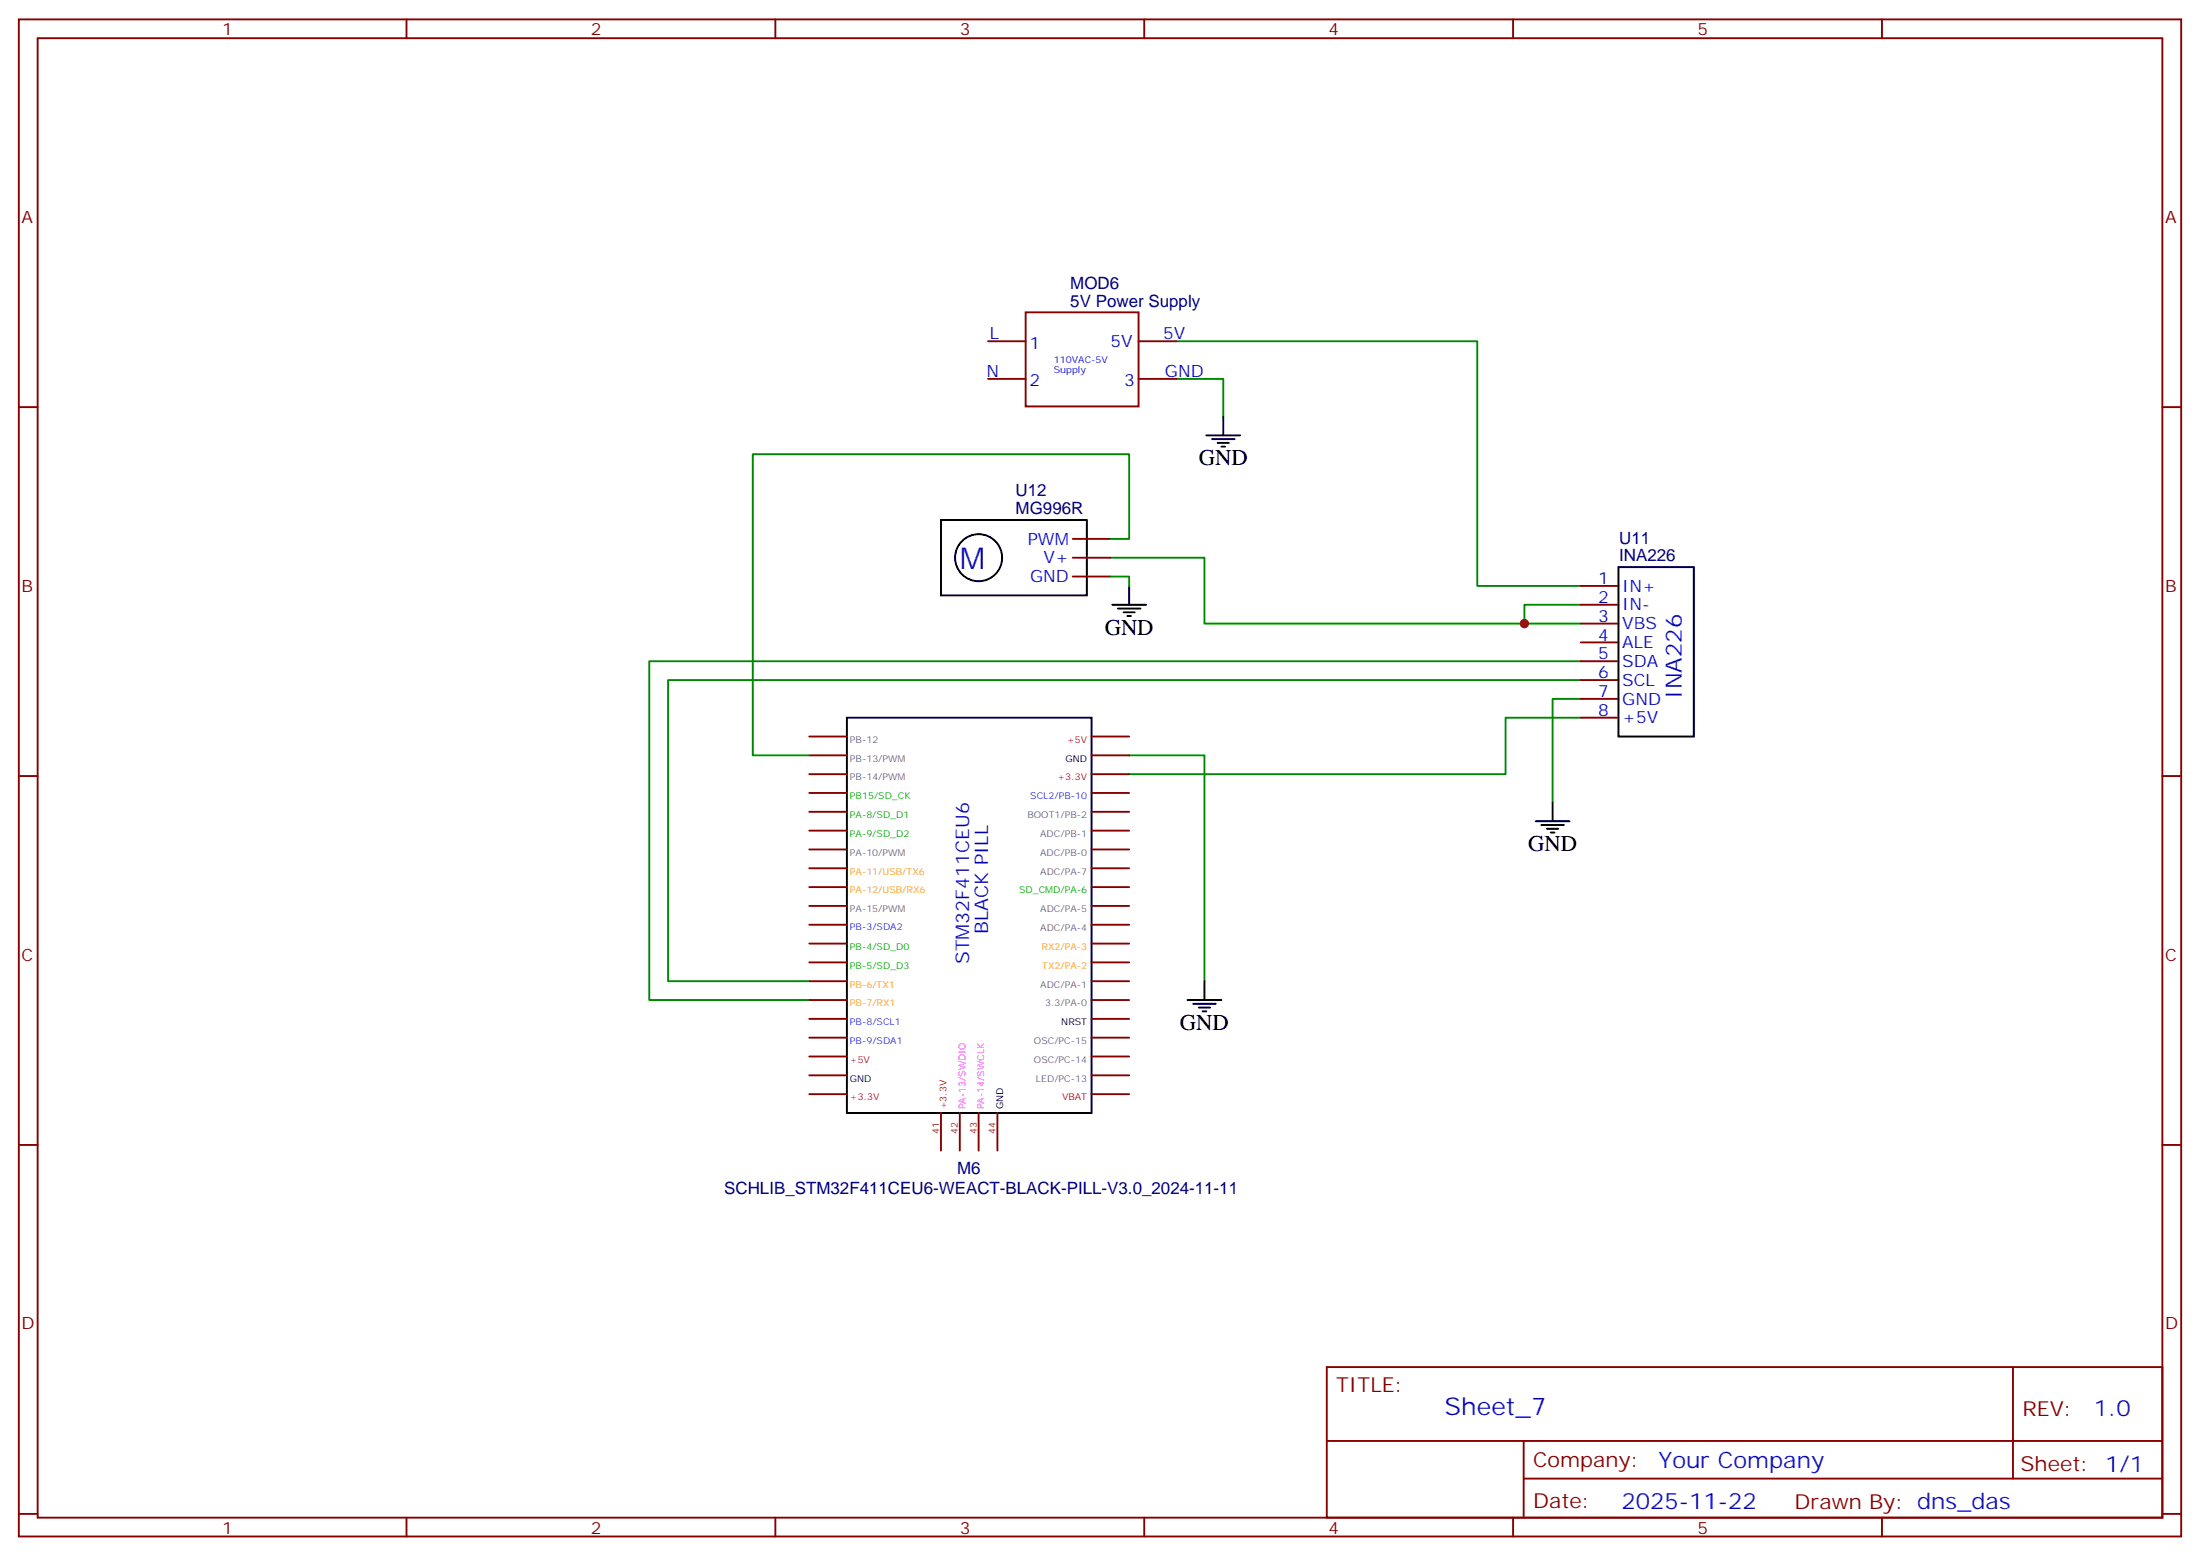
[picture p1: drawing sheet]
<svg xmlns="http://www.w3.org/2000/svg" width="412mm" height="292mm" viewBox="0 0 412 292" stroke-linecap="round" stroke-linejoin="round" font-family="sans-serif">
<g fill="none" stroke="#870000" stroke-width=".35">
<path d="M3.5 3.6h405.4v284.4h-405.4zM7.1 7.2h398.2v277.2h-398.2zM76.2 3.6v3.6M145.3 3.6v3.6M214.5 3.6v3.6M283.6 3.6v3.6M352.8 3.6v3.6M192.3 58.5h21.1v17.7h-21.1zM3.5 76.3h3.6M185.2 64h7.1M185.2 71h7.1M213.4 64h7.1"/>
<path d="M213.4 71h7.1M405.3 76.3h3.6M201.1 108.1h7M201.1 104.5h7M201.1 101h7M296.3 109.8h7.1M296.3 113.3h7.1M296.3 116.9h7.1M151.7 138h7M204.6 138h7.1M296.3 120.4h7.1M296.3 123.9h7.1"/>
<path d="M296.3 127.5h7.1M296.3 131h7.1M296.3 134.5h7.1M3.5 145.5h3.6M151.7 159.2h7M151.7 155.7h7M151.7 152.2h7M151.7 148.6h7M151.7 145.1h7M151.7 141.6h7M204.6 159.2h7.1M204.6 155.7h7.1"/>
<path d="M204.6 152.2h7.1M204.6 148.6h7.1M204.6 145.1h7.1M204.6 141.6h7.1M405.3 145.5h3.6M151.7 176.8h7M151.7 173.3h7M151.7 169.8h7M151.7 166.3h7M151.7 162.7h7M204.6 176.8h7.1M204.6 173.3h7.1"/>
<path d="M204.6 169.8h7.1M204.6 166.3h7.1M204.6 162.7h7.1M151.7 198h7M151.7 194.5h7M151.7 191h7M151.7 187.4h7M151.7 183.9h7M151.7 180.4h7M204.6 198h7.1M204.6 194.5h7.1M204.6 191h7.1"/>
<path d="M204.6 187.4h7.1M204.6 183.9h7.1M204.6 180.4h7.1M3.5 214.6h3.6M151.7 205.1h7M151.7 201.5h7M176.4 208.6v7.1M179.9 208.6v7.1M183.4 208.6v7.1M187 208.6v7.1M204.6 205.1h7.1M204.6 201.5h7.1"/>
<path d="M405.3 214.6h3.6M248.7 256.2h156.6v28.2h-156.6zM377.3 256.2v20.9M248.7 270.1h156.5M285.6 277.1h119.6M285.6 270.1v14.1M3.5 283.7h3.6M76.2 284.4v3.6M145.3 284.4v3.6M214.5 284.4v3.6M283.6 284.4v3.6M352.8 284.4v3.6"/>
<path d="M405.3 283.7h3.6"/>
</g>
<path d="M220.5 64h56.4v45.8h19.4M220.5 71h8.8v7.1M208.1 104.5h17.7v12.4h60M208.1 108.1h3.6v1.7M208.1 101h3.6v-15.9h-70.6v56.5h10.6M296.3 113.3h-10.5v3.6h10.5M296.3 123.9h-174.6v63.5h30M296.3 127.5h-171.1v56.4h26.5M296.3 131h-5.3v19.4M296.3 134.5h-14.1v10.6h-70.5M211.7 141.6h14.1v42.3" fill="none" stroke="#008700" stroke-width=".35"/>
<g fill="none" stroke="#000" stroke-width=".35">
<path d="M229.3 78.1v3.5M176.4 97.5h27.3v14.1h-27.3zM226.1 81.6h6.4M227.2 82.3h4.2M228.2 83h2.2M229 83.7h.7M208.5 113.3h6.3M209.5 114.1h4.3M210.6 114.8h2.1M211.3 115.5h.7M211.7 109.8v3.5M303.4 106.3h14.1v31.7h-14.1z"/>
<path d="M158.7 134.5h45.9v74.1h-45.9zM287.9 153.9h6.3M288.9 154.6h4.3M290 155.3h2.1M290.7 156h.7M291 150.4v3.5M222.6 187.4h6.4M223.7 188.1h4.2M224.7 188.8h2.1M225.4 189.5h.7M225.8 183.9v3.5"/>
<circle cx="183.4" cy="104.5" r="4.4"/>
</g>
<circle cx="285.8" cy="116.9" r=".88" fill="#c00"/>
<text font-size="5.6" fill="#00f" x="179.9" y="106.7">M</text>
<text font-size="4.6" fill="#00f" x="270.8" y="265.3">Sheet_7</text>
<g font-size="4.2">
<text x="224.7" y="87.2">GND</text>
<text x="207.1" y="119">GND</text>
<text x="286.5" y="159.6">GND</text>
<text x="221.2" y="193.1">GND</text>
</g>
<g font-size="4.2" fill="#00f">
<text x="315.3" y="131" transform="rotate(-90 315.3 131)">INA226</text>
<text x="392.5" y="265.5">1.0</text>
<text x="310.9" y="275">Your Company</text>
<text x="304" y="282.9">2025-11-22</text>
</g>
<g font-size="3.9" fill="#800">
<text x="250.5" y="260.8">TITLE:</text>
<text x="379.1" y="265.5">REV:</text>
<text x="287.4" y="275">Company:</text>
<text x="378.7" y="275.6">Sheet: 1/1</text>
<text x="287.4" y="282.7">Date:</text>
<text x="336.4" y="282.8">Drawn By: dns_das</text>
</g>
<g font-size="3.5" fill="#00f">
<text x="185.2" y="175.1" transform="rotate(-90 185.2 175.1)">BLACK PILL</text>
<text x="181.7" y="180.7" transform="rotate(-90 181.7 180.7)">STM32F411CEU6</text>
</g>
<g font-size="3.2" fill="#800">
<text x="41.6" y="6.6">1</text>
<text x="110.8" y="6.6">2</text>
<text x="179.9" y="6.6">3</text>
<text x="249.1" y="6.6">4</text>
<text x="318.2" y="6.6">5</text>
<text x="4.1" y="41.7">A</text>
<text x="405.9" y="41.7">A</text>
<text x="4.1" y="110.9">B</text>
<text x="405.9" y="110.9">B</text>
<text x="4.1" y="180">C</text>
<text x="405.9" y="180">C</text>
<text x="4.1" y="249.2">D</text>
<text x="405.9" y="249.2">D</text>
<text x="41.6" y="287.4">1</text>
<text x="110.8" y="287.4">2</text>
<text x="179.9" y="287.4">3</text>
<text x="249.1" y="287.4">4</text>
<text x="318.2" y="287.4">5</text>
</g>
<g font-size="3.2" fill="#000080">
<text x="200.6" y="57.5">5V Power Supply</text>
<text x="200.6" y="54.2">MOD6</text>
<text x="190.4" y="92.9">U12</text>
<text x="190.4" y="96.4">MG996R</text>
<text x="303.5" y="105.2">INA226</text>
<text x="303.5" y="102">U11</text>
<text x="179.4" y="220.1">M6</text>
<text x="135.8" y="223.7">SCHLIB_STM32F411CEU6-WEACT-BLACK-PILL-V3.0_2024-11-11</text>
</g>
<g font-size="3.2" fill="#00f">
<text x="185.6" y="63.6">L</text>
<text x="193" y="65.4">1</text>
<text x="208.1" y="65">5V</text>
<text x="218" y="63.6">5V</text>
<text x="185" y="70.7">N</text>
<text x="218.4" y="70.7">GND</text>
<text x="193" y="72.4">2</text>
<text x="210.7" y="72.4">3</text>
<text x="192.7" y="102.1">PWM</text>
<text x="195.6" y="105.6">V+</text>
<text x="193.1" y="109.1">GND</text>
<text x="299.6" y="109.5">1</text>
<text x="299.6" y="113">2</text>
<text x="304.1" y="110.9">IN+</text>
<text x="299.6" y="116.5">3</text>
<text x="304.1" y="114.4">IN-</text>
<text x="304.1" y="117.9">VBS</text>
<text x="299.6" y="120.1">4</text>
<text x="299.6" y="123.6">5</text>
<text x="304.1" y="121.5">ALE</text>
<text x="304.1" y="125">SDA</text>
<text x="299.6" y="127.1">6</text>
<text x="299.6" y="130.6">7</text>
<text x="304.1" y="128.5">SCL</text>
<text x="299.6" y="134.2">8</text>
<text x="304.1" y="132">GND</text>
<text x="304.1" y="135.6">+5V</text>
</g>
<g font-size="1.8" fill="#00f">
<text x="197.6" y="68.1">110VAC-5V</text>
<text x="197.6" y="69.8">Supply</text>
</g>
<g font-size="1.8" fill="#666">
<text x="159.3" y="139.2">PB-12</text>
<text x="159.3" y="142.7">PB-13/PWM</text>
<text x="159.3" y="146.3">PB-14/PWM</text>
<text x="192.6" y="153.3">BOOT1/PB-2</text>
<text x="159.3" y="160.4">PA-10/PWM</text>
<text x="195" y="160.4">ADC/PB-0</text>
<text x="195" y="156.9">ADC/PB-1</text>
<text x="195" y="163.9">ADC/PA-7</text>
<text x="159.3" y="171">PA-15/PWM</text>
<text x="195" y="171">ADC/PA-5</text>
<text x="195" y="174.5">ADC/PA-4</text>
<text x="195" y="185.1">ADC/PA-1</text>
<text x="195.9" y="188.6">3.3/PA-0</text>
<text x="193.8" y="195.7">OSC/PC-15</text>
<text x="193.8" y="199.2">OSC/PC-14</text>
<text x="194.2" y="202.7">LED/PC-13</text>
</g>
<g font-size="1.8">
<text x="199.7" y="142.7">GND</text>
<text x="198.9" y="192.1">NRST</text>
<text x="159.3" y="202.7">GND</text>
<text x="188" y="207.9" transform="rotate(-90 188 207.9)">GND</text>
</g>
<g font-size="1.8" fill="#f00">
<text x="200" y="139.2">+5V</text>
<text x="198.3" y="146.3">+3.3V</text>
<text x="159.3" y="199.2">+5V</text>
<text x="159.3" y="206.2">+3.3V</text>
<text x="177.4" y="207.9" transform="rotate(-90 177.4 207.9)">+3.3V</text>
<text x="199.1" y="206.2">VBAT</text>
</g>
<g font-size="1.8" fill="#0c0">
<text x="159.3" y="149.8">PB15/SD_CK</text>
<text x="159.3" y="153.3">PA-8/SD_D1</text>
<text x="159.3" y="156.9">PA-9/SD_D2</text>
<text x="191" y="167.4">SD_CMD/PA-6</text>
<text x="159.3" y="178">PB-4/SD_D0</text>
<text x="159.3" y="181.6">PB-5/SD_D3</text>
</g>
<g font-size="1.8" fill="#06f">
<text x="193.1" y="149.8">SCL2/PB-10</text>
<text x="159.3" y="174.3">PB-3/SDA2</text>
<text x="159.3" y="192.1">PB-8/SCL1</text>
<text x="159.3" y="195.7">PB-9/SDA1</text>
</g>
<g font-size="1.8" fill="#f90">
<text x="159.3" y="163.9">PA-11/USB/TX6</text>
<text x="159.3" y="167.4">PA-12/USB/RX6</text>
<text x="195.2" y="178">RX2/PA-3</text>
<text x="159.3" y="185.1">PB-6/TX1</text>
<text x="195.4" y="181.6">TX2/PA-2</text>
<text x="159.3" y="188.6">PB-7/RX1</text>
</g>
<g font-size="1.8" fill="#f0f">
<text x="181" y="207.9" transform="rotate(-90 181 207.9)">PA-13/SWDIO</text>
<text x="184.5" y="207.9" transform="rotate(-90 184.5 207.9)">PA-14/SWCLK</text>
</g>
<g font-size="1.8" fill="#930">
<text x="176" y="212.6" transform="rotate(-90 176 212.6)">41</text>
<text x="179.6" y="212.6" transform="rotate(-90 179.6 212.6)">42</text>
<text x="183.1" y="212.6" transform="rotate(-90 183.1 212.6)">43</text>
<text x="186.6" y="212.6" transform="rotate(-90 186.6 212.6)">44</text>
</g>
</svg>
